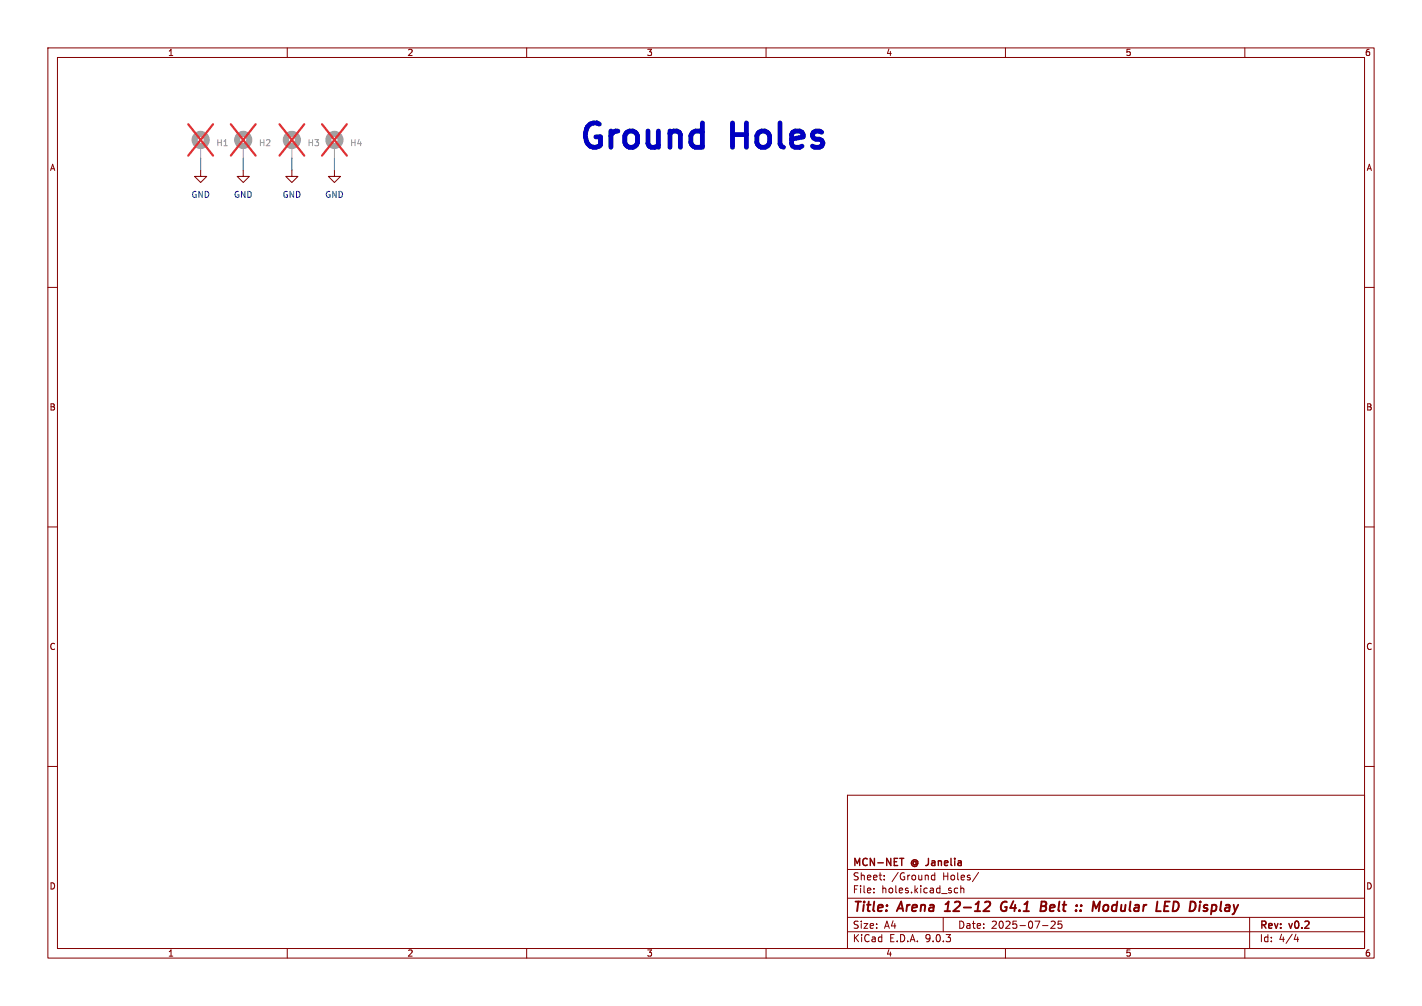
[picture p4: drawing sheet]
(kicad_sch
 (version 20250114)
 (generator "eeschema")
 (generator_version "9.0")
 (paper "A4")
 (title_block
  (title "Arena 12-12 G4.1 Belt :: Modular LED Display")
  (date "2025-07-25")
  (rev "v0.2")
  (company "MCN-NET @ Janelia"))
 (lib_symbols
  (symbol "Mechanical:MountingHole_Pad"
   (pin_numbers (hide yes))
   (pin_names
    (offset 1.016) (hide yes)) (exclude_from_sim no) (in_bom yes) (on_board yes)
   (property "Reference" "H" (at 0 6.35 0) (effects (font (size 1.27 1.27))))
   (property "Value" "MountingHole_Pad" (at 0 4.445 0) (effects (font (size 1.27 1.27))))
   (property "Footprint" "" (at 0 0 0) (effects (font (size 1.27 1.27)) (hide yes)))
   (property "Datasheet" "~" (at 0 0 0) (effects (font (size 1.27 1.27)) (hide yes)))
   (property "Description" "Mounting Hole with connection" (at 0 0 0) (effects (font (size 1.27 1.27)) (hide yes)))
   (symbol "MountingHole_Pad_0_1"
    (circle (center 0 1.27) (radius 1.27) (stroke (width 1.27) (type default)) (fill (type none))))
   (symbol "MountingHole_Pad_1_1"
    (pin input line (at 0 -2.54 90) (length 2.54) (name "1" (effects (font (size 1.27 1.27)))) (number "1" (effects (font (size 1.27 1.27))))))
   (embedded_fonts no))
  (symbol "power:GND"
   (power)
   (pin_names
    (offset 0)) (exclude_from_sim no) (in_bom yes) (on_board yes)
   (property "Reference" "#PWR" (at 0 -6.35 0) (effects (font (size 1.27 1.27)) (hide yes)))
   (property "Value" "GND" (at 0 -3.81 0) (effects (font (size 1.27 1.27))))
   (property "Footprint" "" (at 0 0 0) (effects (font (size 1.27 1.27)) (hide yes)))
   (property "Datasheet" "" (at 0 0 0) (effects (font (size 1.27 1.27)) (hide yes)))
   (property "Description" "Power symbol creates a global label with name \"GND\" , ground" (at 0 0 0) (effects (font (size 1.27 1.27)) (hide yes)))
   (symbol "GND_0_1"
    (polyline (pts (xy 0 0) (xy 0 -1.27) (xy 1.27 -1.27) (xy 0 -2.54) (xy -1.27 -1.27) (xy 0 -1.27)) (stroke (width 0) (type default)) (fill (type none))))
   (symbol "GND_1_1"
    (pin power_in line (at 0 0 270) (length 0) (hide yes) (name "GND" (effects (font (size 1.27 1.27)))) (number "1" (effects (font (size 1.27 1.27))))))
   (embedded_fonts no)))
 (text "Ground Holes"
  (exclude_from_sim no)
  (at 147.066 28.702 0)
  (effects (font
    (face "KiCad Font") (size 5.08 5.08) (thickness 1.016)
    (bold yes))))
 (wire
  (pts (xy 41.91 33.02) (xy 41.91 35.56))
  (stroke (width 0) (type default)))
 (wire
  (pts (xy 60.96 33.02) (xy 60.96 35.56))
  (stroke (width 0) (type default)))
 (wire
  (pts (xy 69.85 33.02) (xy 69.85 35.56))
  (stroke (width 0) (type default)))
 (wire
  (pts (xy 50.8 33.02) (xy 50.8 35.56))
  (stroke (width 0) (type default)))
 (symbol
  (lib_id "power:GND")
  (at 69.85 35.56 0)
  (mirror y)
  (unit 1)
  (exclude_from_sim no)
  (in_bom yes)
  (on_board yes)
  (dnp no)
  (fields_autoplaced yes)
  (property "Reference" "#PWR011" (at 69.85 41.91 0) (effects (font (size 1.27 1.27)) (hide yes)))
  (property "Value" "GND" (at 69.85 40.64 0) (effects (font (size 1.27 1.27))))
  (property "Footprint" "" (at 69.85 35.56 0) (effects (font (size 1.27 1.27)) (hide yes)))
  (property "Datasheet" "" (at 69.85 35.56 0) (effects (font (size 1.27 1.27)) (hide yes)))
  (property "Description" "" (at 69.85 35.56 0) (effects (font (size 1.27 1.27)) (hide yes)))
  (pin "1"))
 (symbol
  (lib_id "Mechanical:MountingHole_Pad")
  (at 50.8 30.48 0)
  (unit 1)
  (exclude_from_sim no)
  (in_bom no)
  (on_board yes)
  (dnp yes)
  (property "Reference" "H2" (at 53.975 29.845 0) (effects (font (size 1.27 1.27)) (justify left)))
  (property "Value" "MountingHole_Pad" (at 53.975 31.115 0) (effects (font (size 1.27 1.27)) (justify left) (hide yes)))
  (property "Footprint" "MountingHole:MountingHole_4.5mm_Pad" (at 50.8 30.48 0) (effects (font (size 1.27 1.27)) (hide yes)))
  (property "Datasheet" "~" (at 50.8 30.48 0) (effects (font (size 1.27 1.27)) (hide yes)))
  (property "Description" "" (at 50.8 30.48 0) (effects (font (size 1.27 1.27)) (hide yes)))
  (property "DigiKey PN" "" (at 50.8 30.48 0) (effects (font (size 1.27 1.27)) (hide yes)))
  (property "LCSC Part #" "" (at 50.8 30.48 0) (effects (font (size 1.27 1.27)) (hide yes)))
  (property "MPN" "" (at 50.8 30.48 0) (effects (font (size 1.27 1.27)) (hide yes)))
  (pin "1"))
 (symbol
  (lib_id "power:GND")
  (at 50.8 35.56 0)
  (mirror y)
  (unit 1)
  (exclude_from_sim no)
  (in_bom yes)
  (on_board yes)
  (dnp no)
  (fields_autoplaced yes)
  (property "Reference" "#PWR09" (at 50.8 41.91 0) (effects (font (size 1.27 1.27)) (hide yes)))
  (property "Value" "GND" (at 50.8 40.64 0) (effects (font (size 1.27 1.27))))
  (property "Footprint" "" (at 50.8 35.56 0) (effects (font (size 1.27 1.27)) (hide yes)))
  (property "Datasheet" "" (at 50.8 35.56 0) (effects (font (size 1.27 1.27)) (hide yes)))
  (property "Description" "" (at 50.8 35.56 0) (effects (font (size 1.27 1.27)) (hide yes)))
  (pin "1"))
 (symbol
  (lib_id "power:GND")
  (at 41.91 35.56 0)
  (mirror y)
  (unit 1)
  (exclude_from_sim no)
  (in_bom yes)
  (on_board yes)
  (dnp no)
  (fields_autoplaced yes)
  (property "Reference" "#PWR08" (at 41.91 41.91 0) (effects (font (size 1.27 1.27)) (hide yes)))
  (property "Value" "GND" (at 41.91 40.64 0) (effects (font (size 1.27 1.27))))
  (property "Footprint" "" (at 41.91 35.56 0) (effects (font (size 1.27 1.27)) (hide yes)))
  (property "Datasheet" "" (at 41.91 35.56 0) (effects (font (size 1.27 1.27)) (hide yes)))
  (property "Description" "" (at 41.91 35.56 0) (effects (font (size 1.27 1.27)) (hide yes)))
  (pin "1"))
 (symbol
  (lib_id "Mechanical:MountingHole_Pad")
  (at 60.96 30.48 0)
  (unit 1)
  (exclude_from_sim no)
  (in_bom no)
  (on_board yes)
  (dnp yes)
  (fields_autoplaced yes)
  (property "Reference" "H3" (at 64.135 29.845 0) (effects (font (size 1.27 1.27)) (justify left)))
  (property "Value" "MountingHole_Pad" (at 64.135 31.115 0) (effects (font (size 1.27 1.27)) (justify left) (hide yes)))
  (property "Footprint" "MountingHole:MountingHole_4.5mm_Pad" (at 60.96 30.48 0) (effects (font (size 1.27 1.27)) (hide yes)))
  (property "Datasheet" "~" (at 60.96 30.48 0) (effects (font (size 1.27 1.27)) (hide yes)))
  (property "Description" "" (at 60.96 30.48 0) (effects (font (size 1.27 1.27)) (hide yes)))
  (property "DigiKey PN" "" (at 60.96 30.48 0) (effects (font (size 1.27 1.27)) (hide yes)))
  (property "LCSC Part #" "" (at 60.96 30.48 0) (effects (font (size 1.27 1.27)) (hide yes)))
  (property "MPN" "" (at 60.96 30.48 0) (effects (font (size 1.27 1.27)) (hide yes)))
  (pin "1"))
 (symbol
  (lib_id "Mechanical:MountingHole_Pad")
  (at 41.91 30.48 0)
  (unit 1)
  (exclude_from_sim no)
  (in_bom no)
  (on_board yes)
  (dnp yes)
  (fields_autoplaced yes)
  (property "Reference" "H1" (at 45.085 29.845 0) (effects (font (size 1.27 1.27)) (justify left)))
  (property "Value" "MountingHole_Pad" (at 45.085 31.115 0) (effects (font (size 1.27 1.27)) (justify left) (hide yes)))
  (property "Footprint" "MountingHole:MountingHole_4.5mm_Pad" (at 41.91 30.48 0) (effects (font (size 1.27 1.27)) (hide yes)))
  (property "Datasheet" "~" (at 41.91 30.48 0) (effects (font (size 1.27 1.27)) (hide yes)))
  (property "Description" "" (at 41.91 30.48 0) (effects (font (size 1.27 1.27)) (hide yes)))
  (property "DigiKey PN" "" (at 41.91 30.48 0) (effects (font (size 1.27 1.27)) (hide yes)))
  (property "LCSC Part #" "" (at 41.91 30.48 0) (effects (font (size 1.27 1.27)) (hide yes)))
  (property "MPN" "" (at 41.91 30.48 0) (effects (font (size 1.27 1.27)) (hide yes)))
  (pin "1"))
 (symbol
  (lib_id "power:GND")
  (at 60.96 35.56 0)
  (mirror y)
  (unit 1)
  (exclude_from_sim no)
  (in_bom yes)
  (on_board yes)
  (dnp no)
  (fields_autoplaced yes)
  (property "Reference" "#PWR010" (at 60.96 41.91 0) (effects (font (size 1.27 1.27)) (hide yes)))
  (property "Value" "GND" (at 60.96 40.64 0) (effects (font (size 1.27 1.27))))
  (property "Footprint" "" (at 60.96 35.56 0) (effects (font (size 1.27 1.27)) (hide yes)))
  (property "Datasheet" "" (at 60.96 35.56 0) (effects (font (size 1.27 1.27)) (hide yes)))
  (property "Description" "" (at 60.96 35.56 0) (effects (font (size 1.27 1.27)) (hide yes)))
  (pin "1"))
 (symbol
  (lib_id "Mechanical:MountingHole_Pad")
  (at 69.85 30.48 0)
  (unit 1)
  (exclude_from_sim no)
  (in_bom no)
  (on_board yes)
  (dnp yes)
  (fields_autoplaced yes)
  (property "Reference" "H4" (at 73.025 29.845 0) (effects (font (size 1.27 1.27)) (justify left)))
  (property "Value" "MountingHole_Pad" (at 73.025 31.115 0) (effects (font (size 1.27 1.27)) (justify left) (hide yes)))
  (property "Footprint" "MountingHole:MountingHole_4.5mm_Pad" (at 69.85 30.48 0) (effects (font (size 1.27 1.27)) (hide yes)))
  (property "Datasheet" "~" (at 69.85 30.48 0) (effects (font (size 1.27 1.27)) (hide yes)))
  (property "Description" "" (at 69.85 30.48 0) (effects (font (size 1.27 1.27)) (hide yes)))
  (property "DigiKey PN" "" (at 69.85 30.48 0) (effects (font (size 1.27 1.27)) (hide yes)))
  (property "LCSC Part #" "" (at 69.85 30.48 0) (effects (font (size 1.27 1.27)) (hide yes)))
  (property "MPN" "" (at 69.85 30.48 0) (effects (font (size 1.27 1.27)) (hide yes)))
  (pin "1")))
